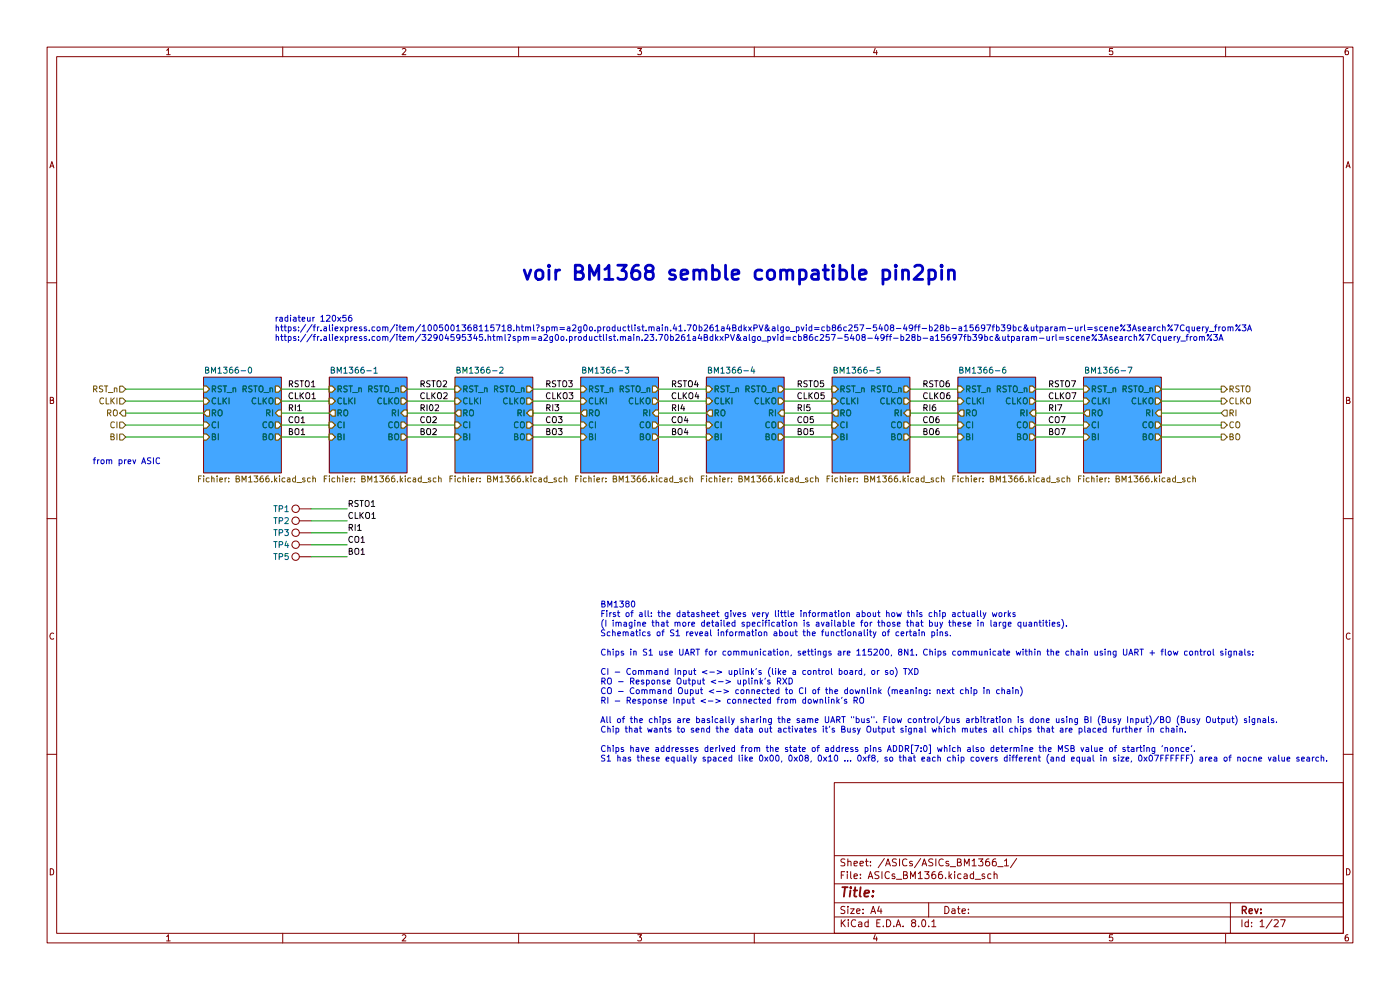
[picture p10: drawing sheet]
(kicad_sch
 (version 20231120)
 (generator "eeschema")
 (generator_version "8.0")
 (paper "A4")
 (lib_symbols
  (symbol "Connector:TestPoint"
   (pin_numbers hide)
   (pin_names
    (offset 0.762) hide) (exclude_from_sim no) (in_bom yes) (on_board yes)
   (property "Reference" "TP" (at 0 6.858 0) (effects (font (size 1.27 1.27))))
   (property "Value" "TestPoint" (at 0 5.08 0) (effects (font (size 1.27 1.27))))
   (property "Footprint" "" (at 5.08 0 0) (effects (font (size 1.27 1.27)) (hide yes)))
   (property "Datasheet" "~" (at 5.08 0 0) (effects (font (size 1.27 1.27)) (hide yes)))
   (property "Description" "test point" (at 0 0 0) (effects (font (size 1.27 1.27)) (hide yes)))
   (symbol "TestPoint_0_1"
    (circle (center 0 3.302) (radius 0.762) (stroke (width 0) (type default)) (fill (type none))))
   (symbol "TestPoint_1_1"
    (pin passive line (at 0 0 90) (length 2.54) (name "1" (effects (font (size 1.27 1.27)))) (number "1" (effects (font (size 1.27 1.27))))))))
 (wire
  (pts (xy 113.03 82.55) (xy 123.19 82.55))
  (stroke (width 0) (type default)))
 (wire
  (pts (xy 113.03 85.09) (xy 123.19 85.09))
  (stroke (width 0) (type default)))
 (wire
  (pts (xy 166.37 87.63) (xy 176.53 87.63))
  (stroke (width 0) (type default)))
 (wire
  (pts (xy 219.71 87.63) (xy 229.87 87.63))
  (stroke (width 0) (type default)))
 (wire
  (pts (xy 166.37 92.71) (xy 176.53 92.71))
  (stroke (width 0) (type default)))
 (wire
  (pts (xy 26.67 85.09) (xy 43.18 85.09))
  (stroke (width 0) (type default)))
 (wire
  (pts (xy 26.67 90.17) (xy 43.18 90.17))
  (stroke (width 0) (type default)))
 (wire
  (pts (xy 66.04 113.03) (xy 73.66 113.03))
  (stroke (width 0) (type default)))
 (wire
  (pts (xy 86.36 90.17) (xy 96.52 90.17))
  (stroke (width 0) (type default)))
 (wire
  (pts (xy 166.37 90.17) (xy 176.53 90.17))
  (stroke (width 0) (type default)))
 (wire
  (pts (xy 86.36 87.63) (xy 96.52 87.63))
  (stroke (width 0) (type default)))
 (wire
  (pts (xy 59.69 82.55) (xy 69.85 82.55))
  (stroke (width 0) (type default)))
 (wire
  (pts (xy 26.67 87.63) (xy 43.18 87.63))
  (stroke (width 0) (type default)))
 (wire
  (pts (xy 193.04 85.09) (xy 203.2 85.09))
  (stroke (width 0) (type default)))
 (wire
  (pts (xy 73.66 118.11) (xy 66.04 118.11))
  (stroke (width 0) (type default)))
 (wire
  (pts (xy 219.71 85.09) (xy 229.87 85.09))
  (stroke (width 0) (type default)))
 (wire
  (pts (xy 113.03 90.17) (xy 123.19 90.17))
  (stroke (width 0) (type default)))
 (wire
  (pts (xy 59.69 85.09) (xy 69.85 85.09))
  (stroke (width 0) (type default)))
 (wire
  (pts (xy 139.7 87.63) (xy 149.86 87.63))
  (stroke (width 0) (type default)))
 (wire
  (pts (xy 26.67 92.71) (xy 43.18 92.71))
  (stroke (width 0) (type default)))
 (wire
  (pts (xy 246.38 92.71) (xy 259.08 92.71))
  (stroke (width 0) (type default)))
 (wire
  (pts (xy 166.37 82.55) (xy 176.53 82.55))
  (stroke (width 0) (type default)))
 (wire
  (pts (xy 139.7 92.71) (xy 149.86 92.71))
  (stroke (width 0) (type default)))
 (wire
  (pts (xy 246.38 85.09) (xy 259.08 85.09))
  (stroke (width 0) (type default)))
 (wire
  (pts (xy 193.04 87.63) (xy 203.2 87.63))
  (stroke (width 0) (type default)))
 (wire
  (pts (xy 86.36 85.09) (xy 96.52 85.09))
  (stroke (width 0) (type default)))
 (wire
  (pts (xy 166.37 85.09) (xy 176.53 85.09))
  (stroke (width 0) (type default)))
 (wire
  (pts (xy 59.69 90.17) (xy 69.85 90.17))
  (stroke (width 0) (type default)))
 (wire
  (pts (xy 219.71 92.71) (xy 229.87 92.71))
  (stroke (width 0) (type default)))
 (wire
  (pts (xy 113.03 92.71) (xy 123.19 92.71))
  (stroke (width 0) (type default)))
 (wire
  (pts (xy 139.7 90.17) (xy 149.86 90.17))
  (stroke (width 0) (type default)))
 (wire
  (pts (xy 113.03 87.63) (xy 123.19 87.63))
  (stroke (width 0) (type default)))
 (wire
  (pts (xy 66.04 107.95) (xy 73.66 107.95))
  (stroke (width 0) (type default)))
 (wire
  (pts (xy 193.04 90.17) (xy 203.2 90.17))
  (stroke (width 0) (type default)))
 (wire
  (pts (xy 246.38 90.17) (xy 259.08 90.17))
  (stroke (width 0) (type default)))
 (wire
  (pts (xy 193.04 92.71) (xy 203.2 92.71))
  (stroke (width 0) (type default)))
 (wire
  (pts (xy 59.69 87.63) (xy 69.85 87.63))
  (stroke (width 0) (type default)))
 (wire
  (pts (xy 219.71 82.55) (xy 229.87 82.55))
  (stroke (width 0) (type default)))
 (wire
  (pts (xy 139.7 85.09) (xy 149.86 85.09))
  (stroke (width 0) (type default)))
 (wire
  (pts (xy 73.66 115.57) (xy 66.04 115.57))
  (stroke (width 0) (type default)))
 (wire
  (pts (xy 219.71 90.17) (xy 229.87 90.17))
  (stroke (width 0) (type default)))
 (wire
  (pts (xy 193.04 82.55) (xy 203.2 82.55))
  (stroke (width 0) (type default)))
 (wire
  (pts (xy 139.7 82.55) (xy 149.86 82.55))
  (stroke (width 0) (type default)))
 (wire
  (pts (xy 86.36 82.55) (xy 96.52 82.55))
  (stroke (width 0) (type default)))
 (wire
  (pts (xy 86.36 92.71) (xy 96.52 92.71))
  (stroke (width 0) (type default)))
 (wire
  (pts (xy 66.04 110.49) (xy 73.66 110.49))
  (stroke (width 0) (type default)))
 (wire
  (pts (xy 26.67 82.55) (xy 43.18 82.55))
  (stroke (width 0) (type default)))
 (wire
  (pts (xy 59.69 92.71) (xy 69.85 92.71))
  (stroke (width 0) (type default)))
 (wire
  (pts (xy 246.38 87.63) (xy 259.08 87.63))
  (stroke (width 0) (type default)))
 (wire
  (pts (xy 246.38 82.55) (xy 259.08 82.55))
  (stroke (width 0) (type default)))
 (text "voir BM1368 semble compatible pin2pin"
  (exclude_from_sim no)
  (at 156.972 58.166 0)
  (effects (font (size 3 3) (thickness 0.6)
    (bold yes))))
 (text "radiateur 120x56\nhttps://fr.aliexpress.com/item/1005001368115718.html?spm=a2g0o.productlist.main.41.70b261a4BdkxPV&algo_pvid=cb86c257-5408-49ff-b28b-a15697fb39bc&utparam-url=scene%3Asearch%7Cquery_from%3A\nhttps://fr.aliexpress.com/item/32904595345.html?spm=a2g0o.productlist.main.23.70b261a4BdkxPV&algo_pvid=cb86c257-5408-49ff-b28b-a15697fb39bc&utparam-url=scene%3Asearch%7Cquery_from%3A\n"
  (exclude_from_sim no)
  (at 58.166 69.85 0)
  (effects (font (size 1.27 1.27)) (justify left)))
 (text "BM1380\nFirst of all: the datasheet gives very little information about how this chip actually works \n(I imagine that more detailed specification is available for those that buy these in large quantities). \nSchematics of S1 reveal information about the functionality of certain pins.\n\nChips in S1 use UART for communication, settings are 115200, 8N1. Chips communicate within the chain using UART + flow control signals:\n\nCI - Command Input <-> uplink's (like a control board, or so) TXD\nRO - Response Output <-> uplink's RXD\nCO - Command Ouput <-> connected to CI of the downlink (meaning: next chip in chain)\nRI - Response Input <-> connected from downlink's RO\n\nAll of the chips are basically sharing the same UART \"bus\". Flow control/bus arbitration is done using BI (Busy Input)/BO (Busy Output) signals. \nChip that wants to send the data out activates it's Busy Output signal which mutes all chips that are placed further in chain.\n\nChips have addresses derived from the state of address pins ADDR[7:0] which also determine the MSB value of starting 'nonce'. \nS1 has these equally spaced like 0x00, 0x08, 0x10 … 0xf8, so that each chip covers different (and equal in size, 0x07FFFFFF) area of nocne value search."
  (exclude_from_sim no)
  (at 127.254 144.78 0)
  (effects (font (size 1.27 1.27)) (justify left)
   (href "https://mightydevices.com/index.php/2018/02/reverse-engineering-antminer-s1/")))
 (text "from prev ASIC"
  (exclude_from_sim no)
  (at 19.558 98.044 0)
  (effects (font (size 1.27 1.27)) (justify left)))
 (label "RSTO4"
  (at 142.24 82.55 0)
  (fields_autoplaced yes)
  (effects (font (size 1.27 1.27)) (justify left bottom)))
 (label "RI3"
  (at 115.57 87.63 0)
  (fields_autoplaced yes)
  (effects (font (size 1.27 1.27)) (justify left bottom)))
 (label "CO1"
  (at 73.66 115.57 0)
  (fields_autoplaced yes)
  (effects (font (size 1.27 1.27)) (justify left bottom)))
 (label "CO6"
  (at 195.58 90.17 0)
  (fields_autoplaced yes)
  (effects (font (size 1.27 1.27)) (justify left bottom)))
 (label "RI4"
  (at 142.24 87.63 0)
  (fields_autoplaced yes)
  (effects (font (size 1.27 1.27)) (justify left bottom)))
 (label "RSTO1"
  (at 73.66 107.95 0)
  (fields_autoplaced yes)
  (effects (font (size 1.27 1.27)) (justify left bottom)))
 (label "RSTO3"
  (at 115.57 82.55 0)
  (fields_autoplaced yes)
  (effects (font (size 1.27 1.27)) (justify left bottom)))
 (label "RSTO1"
  (at 60.96 82.55 0)
  (fields_autoplaced yes)
  (effects (font (size 1.27 1.27)) (justify left bottom)))
 (label "BO6"
  (at 195.58 92.71 0)
  (fields_autoplaced yes)
  (effects (font (size 1.27 1.27)) (justify left bottom)))
 (label "CO1"
  (at 60.96 90.17 0)
  (fields_autoplaced yes)
  (effects (font (size 1.27 1.27)) (justify left bottom)))
 (label "RI02"
  (at 88.9 87.63 0)
  (fields_autoplaced yes)
  (effects (font (size 1.27 1.27)) (justify left bottom)))
 (label "CO7"
  (at 222.25 90.17 0)
  (fields_autoplaced yes)
  (effects (font (size 1.27 1.27)) (justify left bottom)))
 (label "BO1"
  (at 60.96 92.71 0)
  (fields_autoplaced yes)
  (effects (font (size 1.27 1.27)) (justify left bottom)))
 (label "CLKO5"
  (at 168.91 85.09 0)
  (fields_autoplaced yes)
  (effects (font (size 1.27 1.27)) (justify left bottom)))
 (label "RSTO5"
  (at 168.91 82.55 0)
  (fields_autoplaced yes)
  (effects (font (size 1.27 1.27)) (justify left bottom)))
 (label "BO3"
  (at 115.57 92.71 0)
  (fields_autoplaced yes)
  (effects (font (size 1.27 1.27)) (justify left bottom)))
 (label "RI1"
  (at 73.66 113.03 0)
  (fields_autoplaced yes)
  (effects (font (size 1.27 1.27)) (justify left bottom)))
 (label "RSTO2"
  (at 88.9 82.55 0)
  (fields_autoplaced yes)
  (effects (font (size 1.27 1.27)) (justify left bottom)))
 (label "BO7"
  (at 222.25 92.71 0)
  (fields_autoplaced yes)
  (effects (font (size 1.27 1.27)) (justify left bottom)))
 (label "BO2"
  (at 88.9 92.71 0)
  (fields_autoplaced yes)
  (effects (font (size 1.27 1.27)) (justify left bottom)))
 (label "CO3"
  (at 115.57 90.17 0)
  (fields_autoplaced yes)
  (effects (font (size 1.27 1.27)) (justify left bottom)))
 (label "CLKO6"
  (at 195.58 85.09 0)
  (fields_autoplaced yes)
  (effects (font (size 1.27 1.27)) (justify left bottom)))
 (label "CO5"
  (at 168.91 90.17 0)
  (fields_autoplaced yes)
  (effects (font (size 1.27 1.27)) (justify left bottom)))
 (label "RI1"
  (at 60.96 87.63 0)
  (fields_autoplaced yes)
  (effects (font (size 1.27 1.27)) (justify left bottom)))
 (label "BO5"
  (at 168.91 92.71 0)
  (fields_autoplaced yes)
  (effects (font (size 1.27 1.27)) (justify left bottom)))
 (label "RSTO6"
  (at 195.58 82.55 0)
  (fields_autoplaced yes)
  (effects (font (size 1.27 1.27)) (justify left bottom)))
 (label "CLKO2"
  (at 88.9 85.09 0)
  (fields_autoplaced yes)
  (effects (font (size 1.27 1.27)) (justify left bottom)))
 (label "CO4"
  (at 142.24 90.17 0)
  (fields_autoplaced yes)
  (effects (font (size 1.27 1.27)) (justify left bottom)))
 (label "RI6"
  (at 195.58 87.63 0)
  (fields_autoplaced yes)
  (effects (font (size 1.27 1.27)) (justify left bottom)))
 (label "CLKO3"
  (at 115.57 85.09 0)
  (fields_autoplaced yes)
  (effects (font (size 1.27 1.27)) (justify left bottom)))
 (label "BO4"
  (at 142.24 92.71 0)
  (fields_autoplaced yes)
  (effects (font (size 1.27 1.27)) (justify left bottom)))
 (label "RI7"
  (at 222.25 87.63 0)
  (fields_autoplaced yes)
  (effects (font (size 1.27 1.27)) (justify left bottom)))
 (label "BO1"
  (at 73.66 118.11 0)
  (fields_autoplaced yes)
  (effects (font (size 1.27 1.27)) (justify left bottom)))
 (label "RI5"
  (at 168.91 87.63 0)
  (fields_autoplaced yes)
  (effects (font (size 1.27 1.27)) (justify left bottom)))
 (label "CLKO1"
  (at 60.96 85.09 0)
  (fields_autoplaced yes)
  (effects (font (size 1.27 1.27)) (justify left bottom)))
 (label "CO2"
  (at 88.9 90.17 0)
  (fields_autoplaced yes)
  (effects (font (size 1.27 1.27)) (justify left bottom)))
 (label "RSTO7"
  (at 222.25 82.55 0)
  (fields_autoplaced yes)
  (effects (font (size 1.27 1.27)) (justify left bottom)))
 (label "CLKO4"
  (at 142.24 85.09 0)
  (fields_autoplaced yes)
  (effects (font (size 1.27 1.27)) (justify left bottom)))
 (label "CLKO1"
  (at 73.66 110.49 0)
  (fields_autoplaced yes)
  (effects (font (size 1.27 1.27)) (justify left bottom)))
 (label "CLKO7"
  (at 222.25 85.09 0)
  (fields_autoplaced yes)
  (effects (font (size 1.27 1.27)) (justify left bottom)))
 (hierarchical_label "BO"
  (shape output)
  (at 259.08 92.71 0)
  (fields_autoplaced yes)
  (effects (font (size 1.27 1.27)) (justify left)))
 (hierarchical_label "CLKO"
  (shape output)
  (at 259.08 85.09 0)
  (fields_autoplaced yes)
  (effects (font (size 1.27 1.27)) (justify left)))
 (hierarchical_label "RSTO"
  (shape output)
  (at 259.08 82.55 0)
  (fields_autoplaced yes)
  (effects (font (size 1.27 1.27)) (justify left)))
 (hierarchical_label "BI"
  (shape input)
  (at 26.67 92.71 180)
  (fields_autoplaced yes)
  (effects (font (size 1.27 1.27)) (justify right)))
 (hierarchical_label "RI"
  (shape input)
  (at 259.08 87.63 0)
  (fields_autoplaced yes)
  (effects (font (size 1.27 1.27)) (justify left)))
 (hierarchical_label "CO"
  (shape output)
  (at 259.08 90.17 0)
  (fields_autoplaced yes)
  (effects (font (size 1.27 1.27)) (justify left)))
 (hierarchical_label "RST_n"
  (shape input)
  (at 26.67 82.55 180)
  (fields_autoplaced yes)
  (effects (font (size 1.27 1.27)) (justify right)))
 (hierarchical_label "CI"
  (shape input)
  (at 26.67 90.17 180)
  (fields_autoplaced yes)
  (effects (font (size 1.27 1.27)) (justify right)))
 (hierarchical_label "CLKI"
  (shape input)
  (at 26.67 85.09 180)
  (fields_autoplaced yes)
  (effects (font (size 1.27 1.27)) (justify right)))
 (hierarchical_label "RO"
  (shape output)
  (at 26.67 87.63 180)
  (fields_autoplaced yes)
  (effects (font (size 1.27 1.27)) (justify right)))
 (symbol
  (lib_id "Connector:TestPoint")
  (at 66.04 107.95 90)
  (mirror x)
  (unit 1)
  (exclude_from_sim no)
  (in_bom no)
  (on_board yes)
  (dnp no)
  (property "Reference" "TP1" (at 59.69 107.95 90) (effects (font (size 1.27 1.27))))
  (property "Value" "TestPoint" (at 60.325 109.2199 90) (effects (font (size 1.27 1.27)) (justify left) (hide yes)))
  (property "Footprint" "TestPoint:TestPoint_Pad_D1.0mm" (at 66.04 113.03 0) (effects (font (size 1.27 1.27)) (hide yes)))
  (property "Datasheet" "~" (at 66.04 113.03 0) (effects (font (size 1.27 1.27)) (hide yes)))
  (property "Description" "" (at 66.04 107.95 0) (effects (font (size 1.27 1.27)) (hide yes)))
  (pin "1")
  (instances (project "EKO_Miner_BM1366-13xx_16-01A" (path "" (reference "TP1") (unit 1)) (path "" (reference "TP8") (unit 1)))))
 (symbol
  (lib_id "Connector:TestPoint")
  (at 66.04 110.49 90)
  (unit 1)
  (exclude_from_sim no)
  (in_bom no)
  (on_board yes)
  (dnp no)
  (property "Reference" "TP2" (at 59.69 110.49 90) (effects (font (size 1.27 1.27))))
  (property "Value" "TestPoint" (at 60.325 109.2201 90) (effects (font (size 1.27 1.27)) (justify left) (hide yes)))
  (property "Footprint" "TestPoint:TestPoint_Pad_D1.0mm" (at 66.04 105.41 0) (effects (font (size 1.27 1.27)) (hide yes)))
  (property "Datasheet" "~" (at 66.04 105.41 0) (effects (font (size 1.27 1.27)) (hide yes)))
  (property "Description" "" (at 66.04 110.49 0) (effects (font (size 1.27 1.27)) (hide yes)))
  (pin "1")
  (instances (project "EKO_Miner_BM1366-13xx_16-01A" (path "" (reference "TP2") (unit 1)) (path "" (reference "TP9") (unit 1)))))
 (symbol
  (lib_id "Connector:TestPoint")
  (at 66.04 118.11 90)
  (unit 1)
  (exclude_from_sim no)
  (in_bom no)
  (on_board yes)
  (dnp no)
  (property "Reference" "TP5" (at 59.69 118.11 90) (effects (font (size 1.27 1.27))))
  (property "Value" "TestPoint" (at 60.325 116.8401 90) (effects (font (size 1.27 1.27)) (justify left) (hide yes)))
  (property "Footprint" "TestPoint:TestPoint_Pad_D1.0mm" (at 66.04 113.03 0) (effects (font (size 1.27 1.27)) (hide yes)))
  (property "Datasheet" "~" (at 66.04 113.03 0) (effects (font (size 1.27 1.27)) (hide yes)))
  (property "Description" "" (at 66.04 118.11 0) (effects (font (size 1.27 1.27)) (hide yes)))
  (pin "1")
  (instances (project "EKO_Miner_BM1366-13xx_16-01A" (path "" (reference "TP5") (unit 1)) (path "" (reference "TP13") (unit 1)))))
 (symbol
  (lib_id "Connector:TestPoint")
  (at 66.04 113.03 90)
  (mirror x)
  (unit 1)
  (exclude_from_sim no)
  (in_bom no)
  (on_board yes)
  (dnp no)
  (property "Reference" "TP3" (at 59.69 113.03 90) (effects (font (size 1.27 1.27))))
  (property "Value" "TestPoint" (at 60.325 114.2999 90) (effects (font (size 1.27 1.27)) (justify left) (hide yes)))
  (property "Footprint" "TestPoint:TestPoint_Pad_D1.0mm" (at 66.04 118.11 0) (effects (font (size 1.27 1.27)) (hide yes)))
  (property "Datasheet" "~" (at 66.04 118.11 0) (effects (font (size 1.27 1.27)) (hide yes)))
  (property "Description" "" (at 66.04 113.03 0) (effects (font (size 1.27 1.27)) (hide yes)))
  (pin "1")
  (instances (project "EKO_Miner_BM1366-13xx_16-01A" (path "" (reference "TP3") (unit 1)) (path "" (reference "TP11") (unit 1)))))
 (symbol
  (lib_id "Connector:TestPoint")
  (at 66.04 115.57 90)
  (unit 1)
  (exclude_from_sim no)
  (in_bom no)
  (on_board yes)
  (dnp no)
  (property "Reference" "TP4" (at 59.69 115.57 90) (effects (font (size 1.27 1.27))))
  (property "Value" "TestPoint" (at 60.325 114.3001 90) (effects (font (size 1.27 1.27)) (justify left) (hide yes)))
  (property "Footprint" "TestPoint:TestPoint_Pad_D1.0mm" (at 66.04 110.49 0) (effects (font (size 1.27 1.27)) (hide yes)))
  (property "Datasheet" "~" (at 66.04 110.49 0) (effects (font (size 1.27 1.27)) (hide yes)))
  (property "Description" "" (at 66.04 115.57 0) (effects (font (size 1.27 1.27)) (hide yes)))
  (pin "1")
  (instances (project "EKO_Miner_BM1366-13xx_16-01A" (path "" (reference "TP4") (unit 1)) (path "" (reference "TP12") (unit 1)))))
 (sheet
  (at 123.19 80.01)
  (size 16.51 20.32)
  (fields_autoplaced yes)
  (stroke (width 0.1524) (type solid))
  (fill (color 67 166 255 1.0000))
  (property "Sheetname" "BM1366-3" (at 123.19 79.2984 0) (effects (font (size 1.27 1.27)) (justify left bottom)))
  (property "Sheetfile" "BM1366.kicad_sch" (at 123.19 100.9146 0) (effects (font (size 1.27 1.27)) (justify left top)))
  (pin "CLKO" output (at 139.7 85.09 0) (effects (font (size 1.27 1.27)) (justify right)))
  (pin "RO" output (at 123.19 87.63 180) (effects (font (size 1.27 1.27)) (justify left)))
  (pin "CO" output (at 139.7 90.17 0) (effects (font (size 1.27 1.27)) (justify right)))
  (pin "BO" output (at 139.7 92.71 0) (effects (font (size 1.27 1.27)) (justify right)))
  (pin "RSTO_n" output (at 139.7 82.55 0) (effects (font (size 1.27 1.27)) (justify right)))
  (pin "CLKI" input (at 123.19 85.09 180) (effects (font (size 1.27 1.27)) (justify left)))
  (pin "CI" input (at 123.19 90.17 180) (effects (font (size 1.27 1.27)) (justify left)))
  (pin "RI" input (at 139.7 87.63 0) (effects (font (size 1.27 1.27)) (justify right)))
  (pin "RST_n" input (at 123.19 82.55 180) (effects (font (size 1.27 1.27)) (justify left)))
  (pin "BI" input (at 123.19 92.71 180) (effects (font (size 1.27 1.27)) (justify left)))
  (instances (project "EKO_Miner_BM1366-13xx_16-01A" (path ""
    (page "14")) (path ""
    (page "22")))))
 (sheet
  (at 149.86 80.01)
  (size 16.51 20.32)
  (fields_autoplaced yes)
  (stroke (width 0.1524) (type solid))
  (fill (color 67 166 255 1.0000))
  (property "Sheetname" "BM1366-4" (at 149.86 79.2984 0) (effects (font (size 1.27 1.27)) (justify left bottom)))
  (property "Sheetfile" "BM1366.kicad_sch" (at 149.86 100.9146 0) (effects (font (size 1.27 1.27)) (justify left top)))
  (pin "CLKO" output (at 166.37 85.09 0) (effects (font (size 1.27 1.27)) (justify right)))
  (pin "RO" output (at 149.86 87.63 180) (effects (font (size 1.27 1.27)) (justify left)))
  (pin "CO" output (at 166.37 90.17 0) (effects (font (size 1.27 1.27)) (justify right)))
  (pin "BO" output (at 166.37 92.71 0) (effects (font (size 1.27 1.27)) (justify right)))
  (pin "RSTO_n" output (at 166.37 82.55 0) (effects (font (size 1.27 1.27)) (justify right)))
  (pin "CLKI" input (at 149.86 85.09 180) (effects (font (size 1.27 1.27)) (justify left)))
  (pin "CI" input (at 149.86 90.17 180) (effects (font (size 1.27 1.27)) (justify left)))
  (pin "RI" input (at 166.37 87.63 0) (effects (font (size 1.27 1.27)) (justify right)))
  (pin "RST_n" input (at 149.86 82.55 180) (effects (font (size 1.27 1.27)) (justify left)))
  (pin "BI" input (at 149.86 92.71 180) (effects (font (size 1.27 1.27)) (justify left)))
  (instances (project "EKO_Miner_BM1366-13xx_16-01A" (path ""
    (page "15")) (path ""
    (page "24")))))
 (sheet
  (at 43.18 80.01)
  (size 16.51 20.32)
  (fields_autoplaced yes)
  (stroke (width 0.1524) (type solid))
  (fill (color 67 166 255 1.0000))
  (property "Sheetname" "BM1366-0" (at 43.18 79.2984 0) (effects (font (size 1.27 1.27)) (justify left bottom)))
  (property "Sheetfile" "BM1366.kicad_sch" (at 43.18 100.9146 0) (effects (font (size 1.27 1.27)) (justify left top)))
  (pin "CLKO" output (at 59.69 85.09 0) (effects (font (size 1.27 1.27)) (justify right)))
  (pin "RO" output (at 43.18 87.63 180) (effects (font (size 1.27 1.27)) (justify left)))
  (pin "CO" output (at 59.69 90.17 0) (effects (font (size 1.27 1.27)) (justify right)))
  (pin "BO" output (at 59.69 92.71 0) (effects (font (size 1.27 1.27)) (justify right)))
  (pin "RSTO_n" output (at 59.69 82.55 0) (effects (font (size 1.27 1.27)) (justify right)))
  (pin "CLKI" input (at 43.18 85.09 180) (effects (font (size 1.27 1.27)) (justify left)))
  (pin "CI" input (at 43.18 90.17 180) (effects (font (size 1.27 1.27)) (justify left)))
  (pin "RI" input (at 59.69 87.63 0) (effects (font (size 1.27 1.27)) (justify right)))
  (pin "RST_n" input (at 43.18 82.55 180) (effects (font (size 1.27 1.27)) (justify left)))
  (pin "BI" input (at 43.18 92.71 180) (effects (font (size 1.27 1.27)) (justify left)))
  (instances (project "EKO_Miner_BM1366-13xx_16-01A" (path ""
    (page "11")) (path ""
    (page "20")))))
 (sheet
  (at 203.2 80.01)
  (size 16.51 20.32)
  (fields_autoplaced yes)
  (stroke (width 0.1524) (type solid))
  (fill (color 67 166 255 1.0000))
  (property "Sheetname" "BM1366-6" (at 203.2 79.2984 0) (effects (font (size 1.27 1.27)) (justify left bottom)))
  (property "Sheetfile" "BM1366.kicad_sch" (at 203.2 100.9146 0) (effects (font (size 1.27 1.27)) (justify left top)))
  (pin "CLKO" output (at 219.71 85.09 0) (effects (font (size 1.27 1.27)) (justify right)))
  (pin "RO" output (at 203.2 87.63 180) (effects (font (size 1.27 1.27)) (justify left)))
  (pin "CO" output (at 219.71 90.17 0) (effects (font (size 1.27 1.27)) (justify right)))
  (pin "BO" output (at 219.71 92.71 0) (effects (font (size 1.27 1.27)) (justify right)))
  (pin "RSTO_n" output (at 219.71 82.55 0) (effects (font (size 1.27 1.27)) (justify right)))
  (pin "CLKI" input (at 203.2 85.09 180) (effects (font (size 1.27 1.27)) (justify left)))
  (pin "CI" input (at 203.2 90.17 180) (effects (font (size 1.27 1.27)) (justify left)))
  (pin "RI" input (at 219.71 87.63 0) (effects (font (size 1.27 1.27)) (justify right)))
  (pin "RST_n" input (at 203.2 82.55 180) (effects (font (size 1.27 1.27)) (justify left)))
  (pin "BI" input (at 203.2 92.71 180) (effects (font (size 1.27 1.27)) (justify left)))
  (instances (project "EKO_Miner_BM1366-13xx_16-01A" (path ""
    (page "17")) (path ""
    (page "26")))))
 (sheet
  (at 229.87 80.01)
  (size 16.51 20.32)
  (fields_autoplaced yes)
  (stroke (width 0.1524) (type solid))
  (fill (color 67 166 255 1.0000))
  (property "Sheetname" "BM1366-7" (at 229.87 79.2984 0) (effects (font (size 1.27 1.27)) (justify left bottom)))
  (property "Sheetfile" "BM1366.kicad_sch" (at 229.87 100.9146 0) (effects (font (size 1.27 1.27)) (justify left top)))
  (pin "CLKO" output (at 246.38 85.09 0) (effects (font (size 1.27 1.27)) (justify right)))
  (pin "RO" output (at 229.87 87.63 180) (effects (font (size 1.27 1.27)) (justify left)))
  (pin "CO" output (at 246.38 90.17 0) (effects (font (size 1.27 1.27)) (justify right)))
  (pin "BO" output (at 246.38 92.71 0) (effects (font (size 1.27 1.27)) (justify right)))
  (pin "RSTO_n" output (at 246.38 82.55 0) (effects (font (size 1.27 1.27)) (justify right)))
  (pin "CLKI" input (at 229.87 85.09 180) (effects (font (size 1.27 1.27)) (justify left)))
  (pin "CI" input (at 229.87 90.17 180) (effects (font (size 1.27 1.27)) (justify left)))
  (pin "RI" input (at 246.38 87.63 0) (effects (font (size 1.27 1.27)) (justify right)))
  (pin "RST_n" input (at 229.87 82.55 180) (effects (font (size 1.27 1.27)) (justify left)))
  (pin "BI" input (at 229.87 92.71 180) (effects (font (size 1.27 1.27)) (justify left)))
  (instances (project "EKO_Miner_BM1366-13xx_16-01A" (path ""
    (page "18")) (path ""
    (page "27")))))
 (sheet
  (at 176.53 80.01)
  (size 16.51 20.32)
  (fields_autoplaced yes)
  (stroke (width 0.1524) (type solid))
  (fill (color 67 166 255 1.0000))
  (property "Sheetname" "BM1366-5" (at 176.53 79.2984 0) (effects (font (size 1.27 1.27)) (justify left bottom)))
  (property "Sheetfile" "BM1366.kicad_sch" (at 176.53 100.9146 0) (effects (font (size 1.27 1.27)) (justify left top)))
  (pin "CLKO" output (at 193.04 85.09 0) (effects (font (size 1.27 1.27)) (justify right)))
  (pin "RO" output (at 176.53 87.63 180) (effects (font (size 1.27 1.27)) (justify left)))
  (pin "CO" output (at 193.04 90.17 0) (effects (font (size 1.27 1.27)) (justify right)))
  (pin "BO" output (at 193.04 92.71 0) (effects (font (size 1.27 1.27)) (justify right)))
  (pin "RSTO_n" output (at 193.04 82.55 0) (effects (font (size 1.27 1.27)) (justify right)))
  (pin "CLKI" input (at 176.53 85.09 180) (effects (font (size 1.27 1.27)) (justify left)))
  (pin "CI" input (at 176.53 90.17 180) (effects (font (size 1.27 1.27)) (justify left)))
  (pin "RI" input (at 193.04 87.63 0) (effects (font (size 1.27 1.27)) (justify right)))
  (pin "RST_n" input (at 176.53 82.55 180) (effects (font (size 1.27 1.27)) (justify left)))
  (pin "BI" input (at 176.53 92.71 180) (effects (font (size 1.27 1.27)) (justify left)))
  (instances (project "EKO_Miner_BM1366-13xx_16-01A" (path ""
    (page "16")) (path ""
    (page "25")))))
 (sheet
  (at 96.52 80.01)
  (size 16.51 20.32)
  (fields_autoplaced yes)
  (stroke (width 0.1524) (type solid))
  (fill (color 67 166 255 1.0000))
  (property "Sheetname" "BM1366-2" (at 96.52 79.2984 0) (effects (font (size 1.27 1.27)) (justify left bottom)))
  (property "Sheetfile" "BM1366.kicad_sch" (at 96.52 100.9146 0) (effects (font (size 1.27 1.27)) (justify left top)))
  (pin "CLKO" output (at 113.03 85.09 0) (effects (font (size 1.27 1.27)) (justify right)))
  (pin "RO" output (at 96.52 87.63 180) (effects (font (size 1.27 1.27)) (justify left)))
  (pin "CO" output (at 113.03 90.17 0) (effects (font (size 1.27 1.27)) (justify right)))
  (pin "BO" output (at 113.03 92.71 0) (effects (font (size 1.27 1.27)) (justify right)))
  (pin "RSTO_n" output (at 113.03 82.55 0) (effects (font (size 1.27 1.27)) (justify right)))
  (pin "CLKI" input (at 96.52 85.09 180) (effects (font (size 1.27 1.27)) (justify left)))
  (pin "CI" input (at 96.52 90.17 180) (effects (font (size 1.27 1.27)) (justify left)))
  (pin "RI" input (at 113.03 87.63 0) (effects (font (size 1.27 1.27)) (justify right)))
  (pin "RST_n" input (at 96.52 82.55 180) (effects (font (size 1.27 1.27)) (justify left)))
  (pin "BI" input (at 96.52 92.71 180) (effects (font (size 1.27 1.27)) (justify left)))
  (instances (project "EKO_Miner_BM1366-13xx_16-01A" (path ""
    (page "13")) (path ""
    (page "23")))))
 (sheet
  (at 69.85 80.01)
  (size 16.51 20.32)
  (fields_autoplaced yes)
  (stroke (width 0.1524) (type solid))
  (fill (color 67 166 255 1.0000))
  (property "Sheetname" "BM1366-1" (at 69.85 79.2984 0) (effects (font (size 1.27 1.27)) (justify left bottom)))
  (property "Sheetfile" "BM1366.kicad_sch" (at 69.85 100.9146 0) (effects (font (size 1.27 1.27)) (justify left top)))
  (pin "CLKO" output (at 86.36 85.09 0) (effects (font (size 1.27 1.27)) (justify right)))
  (pin "RO" output (at 69.85 87.63 180) (effects (font (size 1.27 1.27)) (justify left)))
  (pin "CO" output (at 86.36 90.17 0) (effects (font (size 1.27 1.27)) (justify right)))
  (pin "BO" output (at 86.36 92.71 0) (effects (font (size 1.27 1.27)) (justify right)))
  (pin "RSTO_n" output (at 86.36 82.55 0) (effects (font (size 1.27 1.27)) (justify right)))
  (pin "CLKI" input (at 69.85 85.09 180) (effects (font (size 1.27 1.27)) (justify left)))
  (pin "CI" input (at 69.85 90.17 180) (effects (font (size 1.27 1.27)) (justify left)))
  (pin "RI" input (at 86.36 87.63 0) (effects (font (size 1.27 1.27)) (justify right)))
  (pin "RST_n" input (at 69.85 82.55 180) (effects (font (size 1.27 1.27)) (justify left)))
  (pin "BI" input (at 69.85 92.71 180) (effects (font (size 1.27 1.27)) (justify left)))
  (instances (project "EKO_Miner_BM1366-13xx_16-01A" (path ""
    (page "12")) (path ""
    (page "21"))))))
